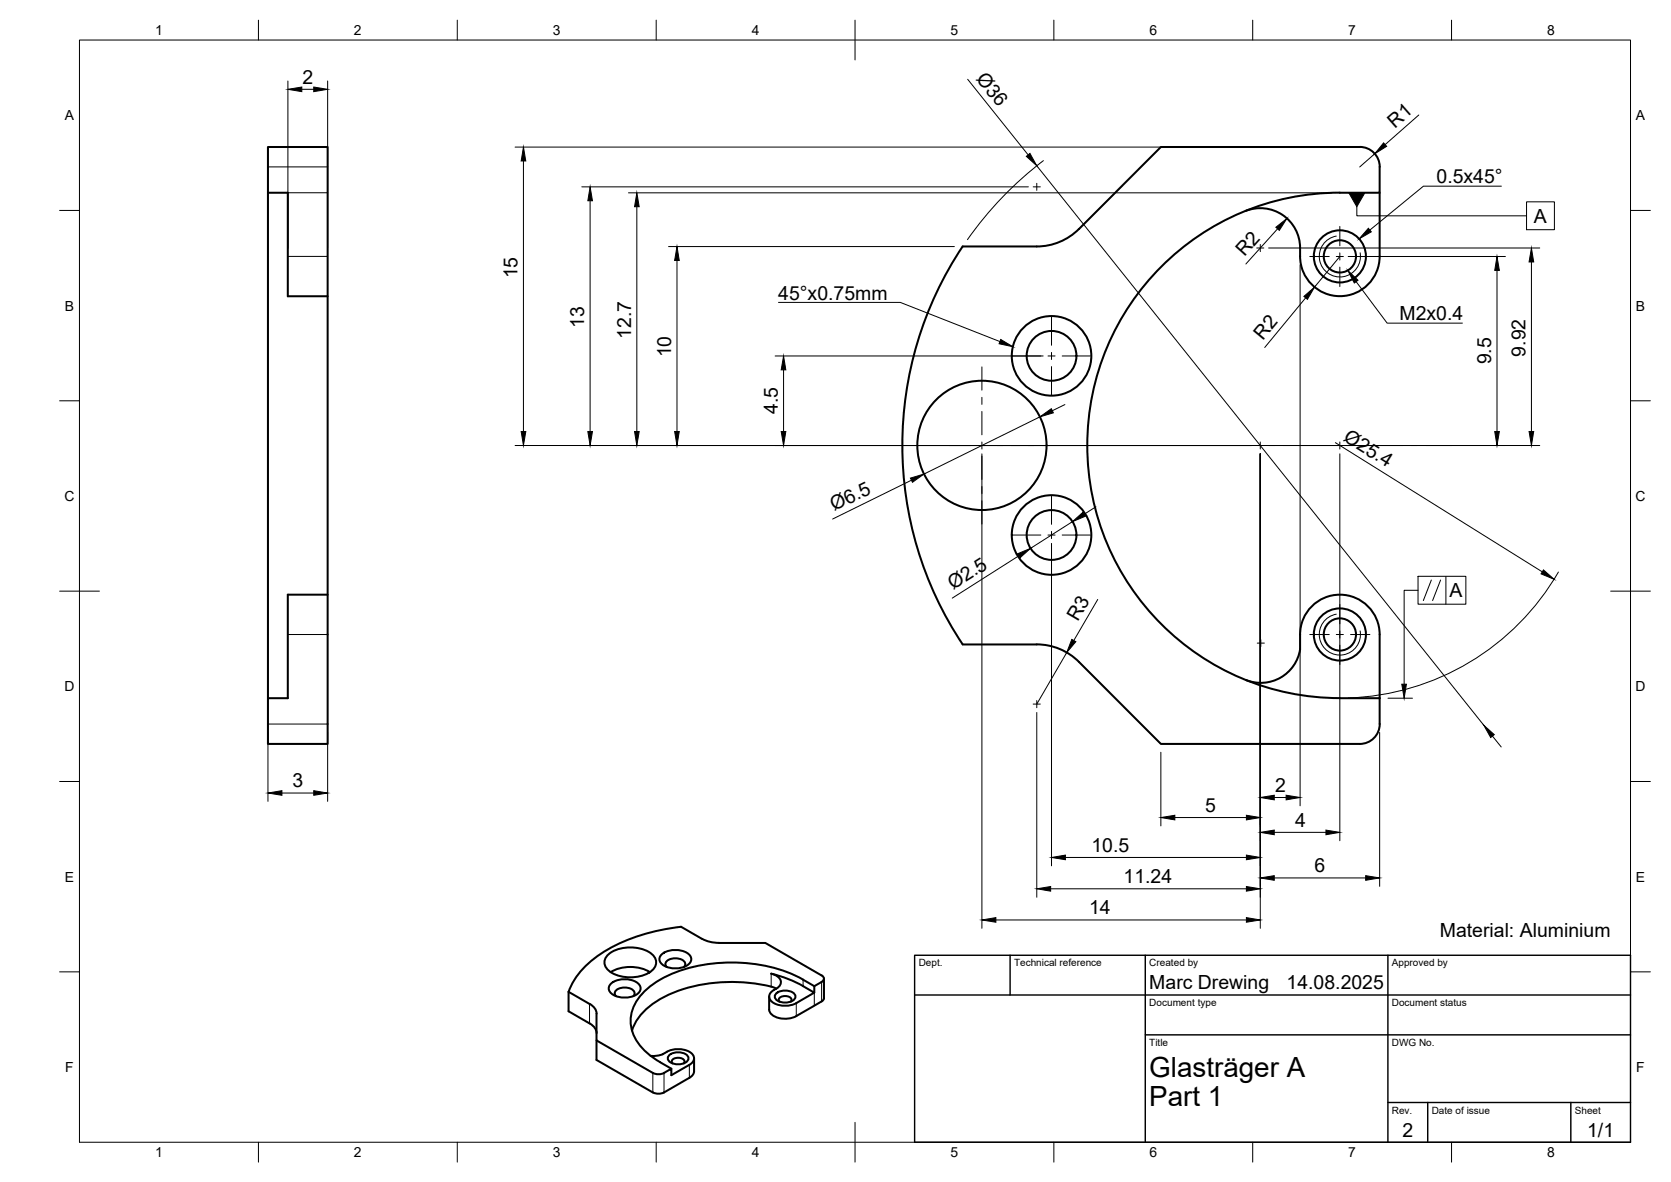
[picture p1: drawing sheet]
<svg xmlns="http://www.w3.org/2000/svg" width="420mm" height="297mm" viewBox="0 0 420 297" stroke-linecap="round" stroke-linejoin="round" font-family="sans-serif">
<!-- layer: Visible -->
<g fill="none" stroke="#000" stroke-width=".51">
<path d="M341.9 36.9h-50l-20.6 20.7M341.9 36.9a5 5 0 0 1 5 5v6.5h-10M67.4 48.4h5v26.1h10M271.3 57.5a15 15 0 0 1-10.6 4.4h-18.6a90 90 0 0 0 0 100.1l18.6-.1a15 15 0 0 1 10.6 4.4l20.6 20.7h50a5 5 0 0 0 5-5.1M336.9 48.4a63.5 63.5 0 0 0-63.5 63.5 63.5 63.5 0 0 0 63.5 63.5l10 .1M346.9 48.4v16a10 10 0 0 1-10 10 10 10 0 0 1-10-10 10.7 10.7 0 0 0-4.4-10.4 10 10 0 0 0-9.3-1M82.4 149.4h-10v26.1h-5v11.5h15v-150.1h-15v138.6M326.9 159.4a10 10 0 0 1 10-10 10 10 0 0 1 10 10M326.9 159.5v3.6M346.9 159.5v22.5M326.9 163.1a10 10 0 0 1-13.6 7.8M153.1 239.7a9.7 9.7 0 0 1 10.7 0 2.71 2.71 0 0 1 1.1 2.6 2.71 2.71 0 0 1-1.8 2.2 9.9 9.9 0 0 1-10-.5 2.56 2.56 0 0 1 0-4.3z"/>
<path d="M166.4 239.8a5.6 5.6 0 0 1 7.2 .5 1.95 1.95 0 0 1-1.6 2.7 5.6 5.6 0 0 1-6-1.2 1.51 1.51 0 0 1 .4-2zM171.3 232.9l5.2 3.1M171.3 232.9a44.2 44.2 0 0 0-22.1 8.1 18.7 18.7 0 0 0-6.2 8.2M176.6 235.9l2.2 .9 2 .1M180.8 237h11.6l14.2 8.1M143 249.2v4.9l6.2 3.8a2.46 2.46 0 0 1 .8 1.7M143 249.2l5.2 3.1M148.3 252.3l.9 .7a2.46 2.46 0 0 1 .8 1.7v6.8l14.1 8.1M153.6 244.3a10 10 0 0 1 9.8 0M153.7 247.2a5.6 5.6 0 0 1 7.2 .4 1.95 1.95 0 0 1-1.6 2.7 5.6 5.6 0 0 1-6-1.2 1.51 1.51 0 0 1 .4-1.9zM154.9 250.3a1.25 1.25 0 0 1-.1-1.3 1.25 1.25 0 0 1 1.2-.7 2.88 2.88 0 0 1 3.6 1.3l-.4 .7M167.6 243a1.25 1.25 0 0 1-.1-1.4 1.25 1.25 0 0 1 1.2-.6 2.88 2.88 0 0 1 3.6 1.2l-.3 .8"/>
<path d="M193.4 250.5v3.2a3.5 3.5 0 0 0 3.8 2.3l1.9-.2 1.1-.5M193.9 244.7a30.1 30.1 0 0 1 8 3.1l2.8 1.7-4.5 2.6M193.9 244.7a2.39 2.39 0 0 1 2.4 2.6 2.98 2.98 0 0 1-1.7 1.5 1.74 1.74 0 0 0-1.2 1.6 1.74 1.74 0 0 0 1.2 1.7 6.3 6.3 0 0 0 5.6 0M195.1 249.7a3.5 3.5 0 0 1 4.8 .4 1.58 1.58 0 0 1-1.6 1.8h-1.7a1.58 1.58 0 0 1-1.7-1.8zM195.2 248.4a39 39 0 0 0-20.6-.6 23.5 23.5 0 0 0-14.3 8.2l-1.4 3M196 251.7l-.2-.3a1.55 1.55 0 0 1 2.3-1 .87 .87 0 0 1 .7 1.3M201.9 246.2l2.8 1.6 1.9-1M201.9 246.2a40.2 40.2 0 0 0-32.6-1.6 17.8 17.8 0 0 0-9.9 8.2 9.4 9.4 0 0 0 2.5 11 27.4 27.4 0 0 0 6.9 4.8M204.7 247.8v1.7M206.6 251.7l-6.4 3.6M206.6 245.1a.86 .86 0 0 1 .6 .8 .86 .86 0 0 1-.6 .8M207.2 250.8l-.2 .5-.4 .4"/>
<path d="M207.2 245.9v5M150 261.5v4.9l14.1 8.1M164.2 269.6l1.4 .4 1.4-.4M164.2 274.5l1.4 .4 1.4-.4M167.7 264.3a5.6 5.6 0 0 1 6.6 .9 1.67 1.67 0 0 1-1 2.4M167.7 264.3l-2 .9-2.1 .1M168.2 265.2a3.5 3.5 0 0 1 4.8 .4 1.58 1.58 0 0 1-1.6 1.8h-1.7a1.58 1.58 0 0 1-1.7-1.8zM169.1 267.2l-.2-.3a1.55 1.55 0 0 1 2.3-1 .87 .87 0 0 1 .7 1.3M173.3 267.6l-4.5 2.6v-1.6l-1.8 1M173.3 270.9l-6.3 3.6M174.5 266v3.6l-.4 .7-.8 .6"/>
<circle cx="336.9" cy="64.4" r="4.1"/>
<circle cx="336.9" cy="64.4" r="6.6"/>
<circle cx="264.4" cy="89.4" r="6.3"/>
<circle cx="264.4" cy="89.4" r="10"/>
<circle cx="246.9" cy="111.9" r="16.2"/>
<circle cx="264.4" cy="134.4" r="6.3"/>
<circle cx="264.4" cy="134.4" r="10"/>
<circle cx="336.9" cy="159.4" r="4.1"/>
<circle cx="336.9" cy="159.4" r="6.6"/>
</g>
<!-- layer: Visible Narrow -->
<g fill="none" stroke="#000" stroke-width=".25">
<path d="M67.4 41.9h15M72.4 48.4h10M336 59.3a5.2 5.2 0 0 0-4.2 6 5.2 5.2 0 0 0 6 4.2 5.2 5.2 0 0 0 4.2-6M72.4 64.4h10M72.4 159.5h10M336 154.3a5.2 5.2 0 0 0-4.2 6 5.2 5.2 0 0 0 6 4.2 5.2 5.2 0 0 0 4.2-6M67.4 182h15M148.2 252.3v4.9M193.9 244.7v3.3M200.2 252.1v3.2M201.9 246.2v1.6M204.7 249.5v3.2"/>
<path d="M206.6 246.8v4.9M164.1 269.6v4.9M167 269.6v4.9M173.3 267.6v3.3"/>
</g>
<!-- layer: BORDER -->
<g fill="none" stroke="#000" stroke-width=".25">
<path d="M20 10.1h390v276.9h-390zM65 5.1v5M115 5.1v5M165 5.1v5M215 5.1v10M265 5.1v5M315 5.1v5M365 5.1v5M15 52.9h5M410 52.9h5M15 100.7h5M410 100.7h5"/>
<path d="M15 148.6h10M405 148.6h10M15 196.4h5M410 196.4h5M15 244.2h5M410 244.2h5M65 287v5M115 287v5M165 287v5M215 282.1v9.9M265 287v5M315 287v5"/>
<path d="M365 287v5"/>
</g>
<!-- layer: TITLEBLOCK -->
<path d="M230 240.1h180v46.9h-180zM230 250h180M254 240.1v9.9M288 240.1v46.9M349 240.1v46.9M288 260.1h122M349 277.1h61M359 277.1v9.9M395 277.1v9.9" fill="none" stroke="#000" stroke-width=".36"/>
<!-- layer: Smart Centers -->
<g fill="none" stroke="#000" stroke-width=".25">
<path d="M259.8 47h1.8M260.7 46.1v1.7M336.9 56.9v4.9M264.4 79.7v7.1M316 62.3h1.8M316.9 61.4v1.8M329.3 64.5h4.9M336 64.5h1.8M336.9 63.5v1.8M336.9 67.1v4.9M339.6 64.5h4.8M246.9 92.2v5.9"/>
<path d="M246.9 99.9v1.7M254.6 89.5h7.1M263.5 89.5h1.8M264.4 88.6v1.7M264.4 92.1v7.1M267.1 89.5h7.1M213.6 112h12.7M228 112h1.8M231.6 112h17.1M246.9 103.4v5.9M246.9 111.1v1.7M246.9 114.6v5.9"/>
<path d="M249.6 112h23M274.4 112h1.7M277.9 112h10.7M290.4 112h1.8M294 112h10.7M306.5 112h1.8M310.1 112h10.7M316.9 111.1v1.7M322.6 112h1.8M326.2 112h11.6M336.9 111.1v1.7M338.7 112h1.7"/>
<path d="M342.2 112h10.8M354.7 112h1.8M358.3 112h6.9M246.9 122.3v1.8M246.9 125.8v5.9M254.6 134.5h7.1M263.5 134.5h1.8M264.4 124.7v7.1M264.4 133.5v1.8M264.4 137.1v7.1M267.1 134.5h7.1M329.3 159.5h4.9"/>
<path d="M336 159.5h1.8M336.9 151.9v4.9M336.9 158.6v1.7M339.6 159.5h4.8M259.8 176.9h1.8M260.7 176.1v1.7M316.1 161.6h1.8M317 160.7v1.8M336.9 162.1v4.9"/>
</g>
<!-- layer: FD_Dimensions -->
<g fill="none" stroke="#000" stroke-width=".25">
<path d="M243.3 19.9l15.2 19M72.4 20.3v42M75.9 22.4h3M82.4 20.3v42M129.5 37h204.2M345.7 38.7l-3.8 3.3M356.7 28.9l-8.4 7.5M131.6 40.5v67.9M146.3 47h112.3M148.4 50.4v58M158 48.5h176.8M160.1 52v56.4"/>
<path d="M260.7 41.7l112.4 140.6M262.4 40.4a90 90 0 0 0-19.1 19.8M321.2 57.5l-7.9 8.8M168.1 62h71.9M170.2 65.5v42.9M319 62.3h68.2M326.9 66.6v135.9M328.3 74.9l-10.3 12.4M336.9 64.5l-6.4 7.7M339 64.5h39.5M376.4 68v40.4M385.1 65.8v42.6"/>
<path d="M194.9 89.5h67.4M197 92.9v15.5M129.5 112h185.3M246.9 114.1v119.2M261.5 104.8l-29.2 14.3M267.8 101.7l-3.2 1.5M316.9 114.1v119.2M319 112h68.2M335.8 111.2l52 32.5M336.9 114.1v97.2M229.2 120.7l-19.8 9.7M256.2 139.7l-16.8 10.6"/>
<path d="M264.4 136.6v81M269.7 131.1l-10.6 6.7M275.6 127.3l-3 1.9M276 150.7l-6 10.3M391.8 143.8a63.5 63.5 0 0 1-52.8 31.6M260.7 179.1v46.4M268.2 164l-7.5 12.9M67.4 184.1v17.3M70.9 199.3h8M82.4 184.1v17.3M291.9 189v18.5M346.9 184.1v38.6"/>
<path d="M375.3 185l2.2 2.7M267.9 215.5h45.5M295.4 205.5h18M320.4 209.2h13M320.4 200.4h3M250.4 231.2h63M264.2 223.4h49.2M320.4 220.6h23"/>
</g>
<g fill="#000" stroke="#000" stroke-width=".25">
<path d="M72.4 22.4l3.5-.5v1.1zM78.9 21.9l3.5 .5-3.5 .6zM258.1 39.3l.9-.7 1.7 3.1zM347.9 35.9l.8 .9-3 1.9zM131.6 37l.6 3.5h-1.2zM148.4 47l.6 3.4h-1.2zM160.1 48.5l.6 3.5h-1.1zM320.8 57.1l2.8-2.2-1.9 3zM170.2 62l.6 3.5h-1.2zM327.9 74.5l2.6-2.3-1.8 3zM376.4 64.5l.6 3.5h-1.2zM385.1 62.3l.5 3.5h-1.1z"/>
<path d="M197 89.5l.6 3.4h-1.2zM131 108.4h1.2l-.6 3.6zM147.8 108.4h1.2l-.6 3.6zM159.6 108.4h1.1l-.6 3.6zM169.6 108.4h1.2l-.6 3.6zM196.4 108.4h1.2l-.6 3.6zM261.5 104.8l2.9-2.1 .5 1zM375.8 108.4h1.2l-.6 3.6zM384.5 108.4h1.1l-.5 3.6zM228.9 120.1l3.4-1-2.9 2.1zM255.8 139.2l3.3-1.4-2.6 2.4zM269.7 131.1l2.6-2.4 .6 1z"/>
<path d="M388.1 143.2l2.7 2.4-3.3-1.4zM269.5 160.7l1 .6-2.3 2.7zM67.4 199.3l3.5-.6v1.2zM78.9 198.7l3.5 .6-3.5 .6zM316.9 200.4l3.5-.6v1.2zM323.4 199.8l3.5 .6-3.5 .6zM373.1 182.3l2.6 2.3-.9 .7zM264.4 215.5l3.5-.6v1.2zM291.9 205.5l3.5-.6v1.1zM313.4 214.9l3.5 .6-3.5 .6zM313.4 204.9l3.5 .6-3.5 .5zM316.9 209.2l3.5-.6v1.2z"/>
<path d="M333.4 208.6l3.5 .6-3.5 .6zM246.9 231.2l3.5-.6v1.2zM260.7 223.4l3.5-.6v1.2zM313.4 222.8l3.5 .6-3.5 .6zM313.4 230.6l3.5 .6-3.5 .6zM316.9 220.6l3.5-.5v1.1zM343.4 220.1l3.5 .5-3.5 .6z"/>
</g>
<!-- layer: Leaders -->
<path d="M344.1 57.4l.7 .9-3.1 1.7zM251.6 85.3l3.1 1.8-3.5-.7z" fill="#000" stroke="#000" stroke-width=".25"/>
<path d="M377.5 46.8h-19.6l-13.5 11M195.7 76h30.7l25 9.8" fill="none" stroke="#000" stroke-width=".25"/>
<!-- layer: Hole Notes -->
<path d="M338.9 68l2.6 2.4-1 .7z" fill="#000" stroke="#000" stroke-width=".25"/>
<path d="M341 70.8l7.8 10.4h18.9" fill="none" stroke="#000" stroke-width=".25"/>
<path d="M341.2 52v2.2h42.6M383.8 50.7h7v7h-7zM356.6 148.3h-3.5v23.6M356.6 144.8h12v7h-12zM359.9 145.8l-2 5.1M362.2 145.8l-2 5.1M363.6 144.8v7M349 175.5h6.2" fill="none" stroke="#000" stroke-width=".25"/>
<path d="M339.2 48.5h4l-2 3.5zM352.5 171.9h1.1l-.5 3.6z" fill="#000" stroke="#000" stroke-width=".25"/>
<g font-size="7">
<text x="289" y="270.6">Glasträger A</text>
<text x="289" y="278.1">Part 1</text>
</g>
<g font-size="4.9">
<text x="76.1" y="21">2</text>
<text x="245.3" y="19.9" transform="rotate(51 245.3 19.9)">Ø36</text>
<text x="350.7" y="32.3" transform="rotate(-41 350.7 32.3)">R1</text>
<text x="361.2" y="46.1">0.5x45°</text>
<text x="385.7" y="56">A</text>
<text x="312.9" y="64.7" transform="rotate(-48 312.9 64.7)">R2</text>
<text x="130.2" y="70" transform="rotate(-90 130.2 70)">15</text>
<text x="195.7" y="75.3">45°x0.75mm</text>
<text x="146.9" y="82.3" transform="rotate(-90 146.9 82.3)">13</text>
<text x="351.9" y="80.5">M2x0.4</text>
<text x="158.7" y="85.1" transform="rotate(-90 158.7 85.1)">12.7</text>
<text x="168.8" y="89.8" transform="rotate(-90 168.8 89.8)">10</text>
<text x="317.6" y="85.6" transform="rotate(-50 317.6 85.6)">R2</text>
<text x="383.6" y="89.6" transform="rotate(-90 383.6 89.6)">9.92</text>
<text x="374.9" y="91.6" transform="rotate(-90 374.9 91.6)">9.5</text>
<text x="195.6" y="104" transform="rotate(-90 195.6 104)">4.5</text>
<text x="337.6" y="110.6" transform="rotate(32 337.6 110.6)">Ø25.4</text>
<text x="209.8" y="128.5" transform="rotate(-26 209.8 128.5)">Ø6.5</text>
<text x="239.6" y="148.4" transform="rotate(-32 239.6 148.4)">Ø2.5</text>
<text x="364.4" y="150.1">A</text>
<text x="271" y="156.3" transform="rotate(-60 271 156.3)">R3</text>
<text x="73.5" y="197.8">3</text>
<text x="303" y="204">5</text>
<text x="320.6" y="199">2</text>
<text x="325.6" y="207.8">4</text>
<text x="274.4" y="214">10.5</text>
<text x="282.5" y="222">11.24</text>
<text x="330.6" y="219.2">6</text>
<text x="273.9" y="229.8">14</text>
<text x="362" y="235.6">Material: Aluminium</text>
<text x="289" y="248.5">Marc Drewing</text>
<text x="323.5" y="248.5">14.08.2025</text>
<text x="352.6" y="285.7">2</text>
<text x="399.1" y="285.7">1/1</text>
</g>
<g font-size="3.5">
<text x="39" y="8.8">1</text>
<text x="89" y="8.8">2</text>
<text x="139" y="8.8">3</text>
<text x="189" y="8.8">4</text>
<text x="239" y="8.8">5</text>
<text x="289" y="8.8">6</text>
<text x="339" y="8.8">7</text>
<text x="389" y="8.8">8</text>
<text x="16.3" y="30.2">A</text>
<text x="411.3" y="30.2">A</text>
<text x="16.3" y="78">B</text>
<text x="411.3" y="78">B</text>
<text x="16.2" y="125.9">C</text>
<text x="411.2" y="125.9">C</text>
<text x="16.2" y="173.7">D</text>
<text x="411.2" y="173.7">D</text>
<text x="16.3" y="221.6">E</text>
<text x="411.3" y="221.6">E</text>
<text x="16.4" y="269.4">F</text>
<text x="411.4" y="269.4">F</text>
<text x="39" y="290.8">1</text>
<text x="89" y="290.8">2</text>
<text x="139" y="290.8">3</text>
<text x="189" y="290.8">4</text>
<text x="239" y="290.8">5</text>
<text x="289" y="290.8">6</text>
<text x="339" y="290.8">7</text>
<text x="389" y="290.8">8</text>
</g>
<g font-size="2.5">
<text x="231" y="242.9">Dept.</text>
<text x="255" y="242.9">Technical reference</text>
<text x="289" y="242.9">Created by</text>
<text x="350" y="242.9">Approved by</text>
<text x="289" y="252.8">Document type</text>
<text x="350" y="252.8">Document status</text>
<text x="289" y="262.9">Title</text>
<text x="350" y="262.9">DWG No.</text>
<text x="350" y="279.9">Rev.</text>
<text x="360" y="279.9">Date of issue</text>
<text x="396" y="279.9">Sheet</text>
</g>
</svg>
